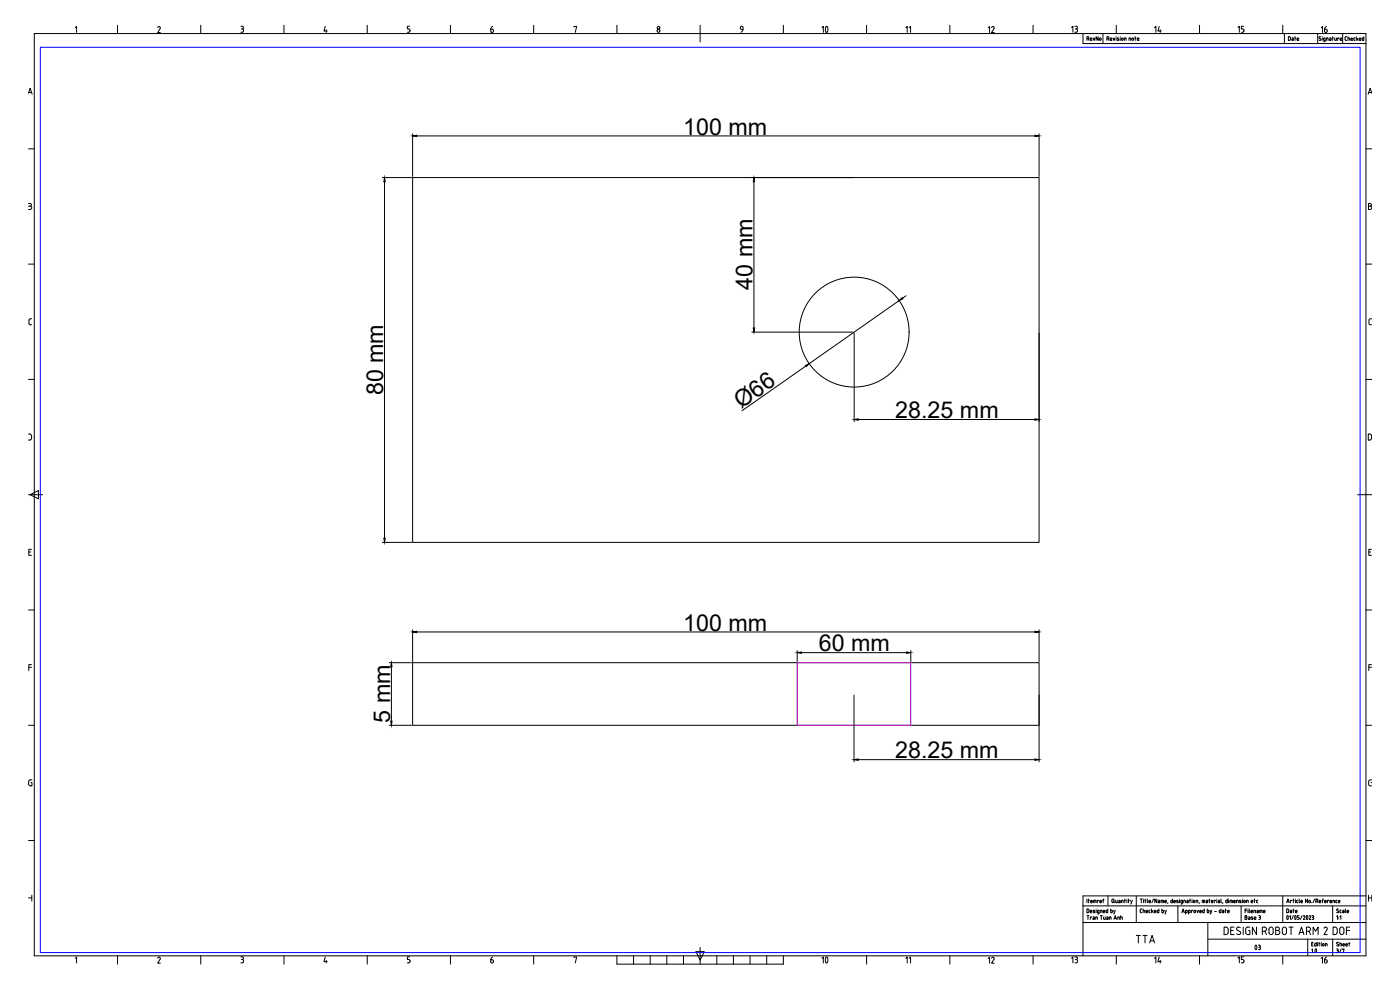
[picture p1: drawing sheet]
<svg xmlns="http://www.w3.org/2000/svg" width="841mm" height="594mm" viewBox="0 0 841 594" stroke-linecap="round" stroke-linejoin="round" font-family="sans-serif">
<!-- layer: Title Block -->
<g fill="none" stroke="#000" stroke-width=".6">
<path d="M45 17l1-1v3M71 15v5M95 17a.8 .8 0 0 1 1-1 .8 .8 0 0 1 0 1l-1 3h1M121 15v5M145 16h1M145 19h1M145 17h1M145 16a.8 .8 0 0 1 1 1 .8 .8 0 0 1-1 0l1 1M146 19h-1M146 18v1M171 15v5M195 16v3h2"/>
<path d="M196 18v1M221 15v5M246 16h-1v1h1a1 1 0 0 1 0 1 1 1 0 0 1 0 1h-1M271 15v5M321 15v5M345 16h1v3M371 15v5M421 15v10M471 15v5M521 15v5M571 15v5M621 15v5"/>
<path d="M671 15v5M721 15v5M771 15v5M21 20h800v554h-800zM651 26h170M665 23h1a.6 .6 0 0 0 0-1h-1v2M666 23v1M667 24h1M667 24h1v-1h-1v1M669 23v1l1-1M670 22h.1M670 23v1"/>
<path d="M672 23h-1l1 1h-1M673 22h.1M673 23v1M674 23h1M674 24h1M674 23v1M675 23v1M675 24v-1h1v1M678 24v-1h1v1M682 23h.1M682 22v2M683 24h1"/>
<path d="M683 24h1v-1h-1v1M792 20v6M793 23a.6 .6 0 0 1 0 1 .6 .6 0 0 1-1 0M794 23v1M795 23v1h1M796 23v2h-1M797 23v1M798 23v1M800 23v1h-1h1M801 22v2M802 23v1h1v-1M804 23v1"/>
<path d="M805 24h.1M805 24h1v-1h-1v1M17 56l1-3 1 4M17 56h2M822 56h2M824 56l-1-3-1 4M17 89h4M821 89h3M17 126h1M17 124h1M17 122h1M18 122a.8 .8 0 0 1 1 1 .8 .8 0 0 1-1 1 1 1 0 0 1 1 1 1 1 0 0 1-1 1"/>
<path d="M822 122h1a.8 .8 0 0 1 1 1 .8 .8 0 0 1-1 1 1 1 0 0 1 1 1 1 1 0 0 1-1 1h-1zM822 124h1M17 159h4M821 159h3M19 191l-2 1v2l1 1h1M824 191l-1 1h-1l1 3h1M17 228h4M821 228h3M17 261h2v1v2h-2M822 261h2v3h-1h-1zM17 297h9M18 297l5-2v5z"/>
<path d="M816 297h8M17 332h2M19 330h-2v4h2M822 332h1M824 330h-2v4h2M17 366h4M821 366h3M19 399h-2v4M824 399h-2v4M17 401h2M822 401h2M17 436h4"/>
<path d="M821 436h3M19 468l-2 1v2l1 1h1v-2M824 470h.1M824 468l-1 1h-1v3h2M17 505h4M821 505h3M17 539h2M19 538v3M666 538v6M683 538v16M771 538v16M821 538h-170v36"/>
<path d="M822 539h2M822 538v3M824 538v3M651 544h170M651 554h170M653 546h1v2h-1zM653 540v2M653 550h1M654 550v2M654 541h.1M654 540v2M655 548h1"/>
<path d="M655 548h1v-1h-1v1M655 542h1v-1h-1v1h1M656 551h-1v1M657 551v1M657 542v-1h1v1M658 547h-1l1 1h-1M658 541v1M658 552v-1h1v1M658 546h.1M658 547v1M660 541h-1v1M660 548h-1v-1h1v2h-1"/>
<path d="M661 548v-1h1v1M661 550h1M662 550v2M662 541h-1v1h1M662 541l-1 1M662 541h1M663 548h1l-1-1v1h1M663 541v1M663 551v1h1v-1M663 540v1M665 551h1M665 546v2v-1"/>
<path d="M666 551v1h-1h1M666 552v-1h1v1M667 546v2h1v-1h-1M668 540h1v2a.6 .6 0 0 1-1 0zM669 542h.1M669 547v1M669 552l1-2 1 2M669 552h1M670 547l-1 2M670 541v1h1v-1M671 552v-1h1v1M672 541h1v1h-1h1"/>
<path d="M673 551h1v1M673 550v2M675 541h-1v1M675 541v1M675 541h1M676 540v2M677 540h.1M677 541v1M678 541h.1M678 540v2M679 541l1 1M680 541l-1 2"/>
<path d="M685 540h1M686 540v2M686 546l-1 1v1h1M687 547h1M687 546v2M687 540h.1M687 541v1M688 541h.1M688 547v1M688 540v2M688 548h1M688 548h1v-1l-1 1"/>
<path d="M689 540v2M690 542h1v-1h-1v1h1M691 547h-1v1h1M692 546v2M692 547l1 1M693 547l-1 1M693 540l-1 2M693 548h1M693 548h1v-1l-1 1M695 540v2l-1-2v2M696 541h1M696 546v2h-1v-1h1"/>
<path d="M697 541v1h-1h1M697 542v-1h2v1M698 546v2h1v-1h-1M698 541v1M700 541h1M700 541v1h1M700 547v1M701 541l-1 1M701 547l-1 2M702 542l-1 1M704 540v2l-1-1h1M705 542h1v-1h-1v1h1"/>
<path d="M708 544v10M708 541h-1l1 1h-1M709 540h.1M709 541v1M710 548l1-2v2M710 548h1M710 542h-1l1-1v2h-1M711 542v-1h1v1M712 548h1v-1h-1v2M713 541h1v1h-1h1M714 548h1v-1h-1v2M715 541h.1"/>
<path d="M715 540v2M716 540h.1M716 541v1M716 547v1M719 542v-1h1v1M719 547v1l1-1M720 542v1M721 548h1v-1h-1v1M721 548h1M723 541v1M723 546v2v-1M724 541h-2v1"/>
<path d="M724 541v1M725 541v1M725 546v2h1v-1h-1M726 554v20M726 541h1M726 540v2M727 547v1M728 542h1l-1-1v1h1M728 547l-1 2M730 548h1M730 541h-1v1M731 540h.1"/>
<path d="M731 541v1M732 541h1M733 541v1h-1h1M733 547h-1l1 1M733 547h.1M733 546v2M733 540l1 2M734 547h1v1h-1h1M735 542l-1 1M735 557h2l1 1v2l-1 1h-2zM736 547h1M736 546v2"/>
<path d="M737 540v2l-1-1h1M737 548h1M737 548h1v-1l-1 1M738 540h.1M738 541v1M739 559h2M740 541v1M740 541h-1v1M741 542h1v-1h-1v1h1M741 557h-2v4h2M743 542v-1h1v1M744 557h1"/>
<path d="M744 557a1 1 0 0 0-1 1 1 1 0 0 0 0 1l2 1M745 559a1.2 1.2 0 0 1 0 2 1.2 1.2 0 0 1-2 0M745 541v1M746 544v10M746 540h.1M746 541v1M747 557v4M747 541h1M747 542h1M747 541v1M748 550h1v1a.6 .6 0 0 1 0 1h-1zM748 547h1"/>
<path d="M748 551h1M748 541v1M749 542v-1h1v1M749 546h-1v2M750 557l-2 1v3h1h2v-2h-1M750 557h1M750 546h.1M750 547v1M750 551h1v1h-1h1M750 546l1 2M751 548h1M751 548h1v-1l-1 1"/>
<path d="M752 542h1l-1-1v1h1M753 551h-1l1 1h-1M753 548v-1h1v1M753 541h1M753 552h1v-1l-1 1h1M754 540v2M755 557v4l-3-4v4M755 547h1v1h-1h1M756 541h-1v1h1M756 550h1v1M756 551h1M757 551v1h-1"/>
<path d="M757 548v-1h1v1M757 547v1M759 548h1v-1h-1v1M759 548h1M760 557a1.3 1.3 0 0 1 1 1 1.3 1.3 0 0 1-1 1h-2M760 557h-2v4M760 559l1 2M763 557a1.3 1.3 0 0 1 1 0 1.3 1.3 0 0 1 1 1v2a1.2 1.2 0 0 1-1 1 1.2 1.2 0 0 1-2-1zM766 559h2M768 557a1 1 0 0 1 1 1 1 1 0 0 1-1 1M768 557h-2v4h2a1.3 1.3 0 0 0 1-1 1.3 1.3 0 0 0-1-1M771 557h2v3a1.2 1.2 0 0 1-1 1 1.2 1.2 0 0 1-2-1z"/>
<path d="M773 542l1-2v2M773 542h1M773 550v2l1-2M774 557h3M775 551v-1v2M776 557v4M776 541h-1v1M777 541h.1M777 540v2M777 550l-1 2M778 550v2v-2M778 540h.1"/>
<path d="M778 541v1M780 541h-1v1h1M780 540l1 2M780 552h-1M781 542h1v-1l-1 1h1M782 550l-1 2M783 550h1l-1 2h1M785 550l1 1-1 1zM785 540v2l-1-2v2M786 557a1.3 1.3 0 0 1 1 1 1.3 1.3 0 0 1-1 1h-1M786 557h-1v4M786 559l1 2"/>
<path d="M786 550h1l-1 2h1M788 542h.1M788 550h1v1M788 551h1M789 551v1h-1M790 540l-1 2M790 541h1a.6 .6 0 0 0 1 0 .7 .7 0 0 0-1-1h-1v2M791 541l1 1M792 542h1v-1l-1 1h1M794 541h1M795 540l-1 2M796 542h1l-1-1v1h1"/>
<path d="M796 557l-1 1M796 557l1 1-2 3h2M798 541h-1v1M799 542h1v-1h-1v1h1M801 544v10M801 557h1l1 1v2l-1 1h-1zM802 541h-1v1M802 541v1M803 541h-1l1 1M803 541h.1M803 542h.1M803 548h1"/>
<path d="M803 551v-1v2M804 542h1v-1h-1v1h1M804 546h-1l1 2M804 551h.1M804 552h.1M805 551v-1v2M805 557h2v3a1.2 1.2 0 0 1-1 1 1.2 1.2 0 0 1-1-1zM806 547h-1v1h1M807 547v1M808 546v2M809 559h2M809 548h1v-1h-1v1"/>
<path d="M809 548h1M811 557h-2v4M45 576l1-1v3M71 574v5M95 576a.8 .8 0 0 1 1-1 .8 .8 0 0 1 0 1l-1 3h1M121 574v5M145 575h1M145 578h1M145 576h1M145 575a.8 .8 0 0 1 1 1 .8 .8 0 0 1-1 0l1 1M146 578h-1M146 577v1"/>
<path d="M171 574v5M195 575v3h2M196 577v1M221 574v5M246 575h-1v1h1a1 1 0 0 1 0 1 1 1 0 0 1 0 1h-1M271 574v5M321 574v5M345 575h1v3M371 574v5h100v-5M381 574v5M391 574v5M401 574v5"/>
<path d="M411 574v5M418 572h5l-2 5zM421 569v10M431 574v5M441 574v5M451 574v5M461 574v5M521 574v5M571 574v5M621 574v5M671 574v5M721 574v5"/>
<path d="M726 564h95M771 574v5M780 561l2-4 1 4M781 560h2M786 564v10M789 561v-4l1 2 2-2v4M801 564v10M804 566h-1l1 1M805 567h1M805 566v2M807 567h1M808 567h1"/>
<path d="M810 567h1M810 566v2"/>
<circle cx="395" cy="18" r=".9"/>
<circle cx="396" cy="17" r=".8"/>
<circle cx="680" cy="24" r=".7"/>
<circle cx="717" cy="542" r=".7"/>
<circle cx="718" cy="548" r=".7"/>
<circle cx="787" cy="542" r=".7"/>
</g>
<!-- layer: Viewport -->
<path d="M24 28h793v544h-793z" fill="none" stroke="#00f" stroke-width=".6"/>
<!-- layer: A-Walls -->
<g fill="none" stroke="#000" stroke-width=".6">
<path d="M248 80v26M250 82h372M624 80v26M230 107h17M231 109v214M248 107h376v219h-376zM452 107h60M453 109v88M544 178l-2 1M452 200h60M540 181l-54 37M484 220l-38 27"/>
<path d="M513 200v53M624 200v53M516 252h106M230 326h17M248 378v19M250 380h372M624 378v19M234 398h13M248 398h376v38h-376zM479 391v6M479 398v38M481 392h64"/>
<path d="M547 391v6M235 401v32M513 417v41M624 417v41M234 436h13M516 456h106"/>
<circle cx="513" cy="199" r="33"/>
</g>
<g fill="#000" stroke="#000" stroke-width=".6">
<path d="M248 82l2-1v1zM622 81l2 1h-2zM231 107v2zM453 107v2h-1zM540 181l2-2zM452 197h1v3zM484 220l2-2-2 2zM513 252h3zM622 252h2h-2zM231 323v3zM248 380l2-1v1zM622 379l2 1h-2z"/>
<path d="M479 392h2zM545 392h2h-2zM235 398l1 3h-1zM235 433h1l-1 3zM513 456h3v1zM622 456h2l-2 1z"/>
</g>
<!-- layer: Text -->
<path d="M479 398h68v38h-68z" fill="none" stroke="#f0f" stroke-width=".6"/>
<g font-size="14">
<text x="410" y="81">100 mm</text>
<text x="452" y="174" transform="rotate(-90 452 174)">40 mm</text>
<text x="230" y="237" transform="rotate(-90 230 237)">80 mm</text>
<text x="445" y="246" transform="rotate(-35 445 246)">Ø66</text>
<text x="538" y="251">28.25 mm</text>
<text x="410" y="379">100 mm</text>
<text x="492" y="391">60 mm</text>
<text x="234" y="434" transform="rotate(-90 234 434)">5 mm</text>
<text x="538" y="456">28.25 mm</text>
</g>
<text font-size="11.5" x="490" y="581">10</text>
<text font-size="11" x="490" y="22">10</text>
<text font-size="9.3" x="749" y="573">03</text>
<text font-size="8.4" x="682" y="568">TTA</text>
<text font-size="7.9" x="786" y="574">1.0</text>
<g font-size="7.5">
<text x="294" y="21">6</text>
<text x="442" y="21">9</text>
<text x="699" y="21" transform="rotate(-90 699 21)">14</text>
<text x="793" y="21">16</text>
</g>
<g font-size="7.1">
<text x="593" y="21">12</text>
<text x="648" y="20" transform="rotate(-90 648 20)">13</text>
<text x="749" y="20" transform="rotate(-90 749 20)">15</text>
<text x="294" y="580">6</text>
<text x="593" y="580">12</text>
<text x="648" y="580" transform="rotate(-90 648 580)">13</text>
<text x="693" y="580">14</text>
<text x="749" y="580" transform="rotate(-90 749 580)">15</text>
<text x="793" y="580">16</text>
</g>
<g font-size="6.2">
<text x="548" y="21" transform="rotate(-90 548 21)">11</text>
<text x="548" y="580" transform="rotate(-90 548 580)">11</text>
</g>
<g font-size="5.7">
<text x="772" y="550">Date</text>
<text x="802" y="574">3/7</text>
</g>
<g font-size="5.3">
<text x="652" y="25">RevNo</text>
<text x="773" y="25">Date</text>
<text x="807" y="25">Checked</text>
</g>
</svg>
